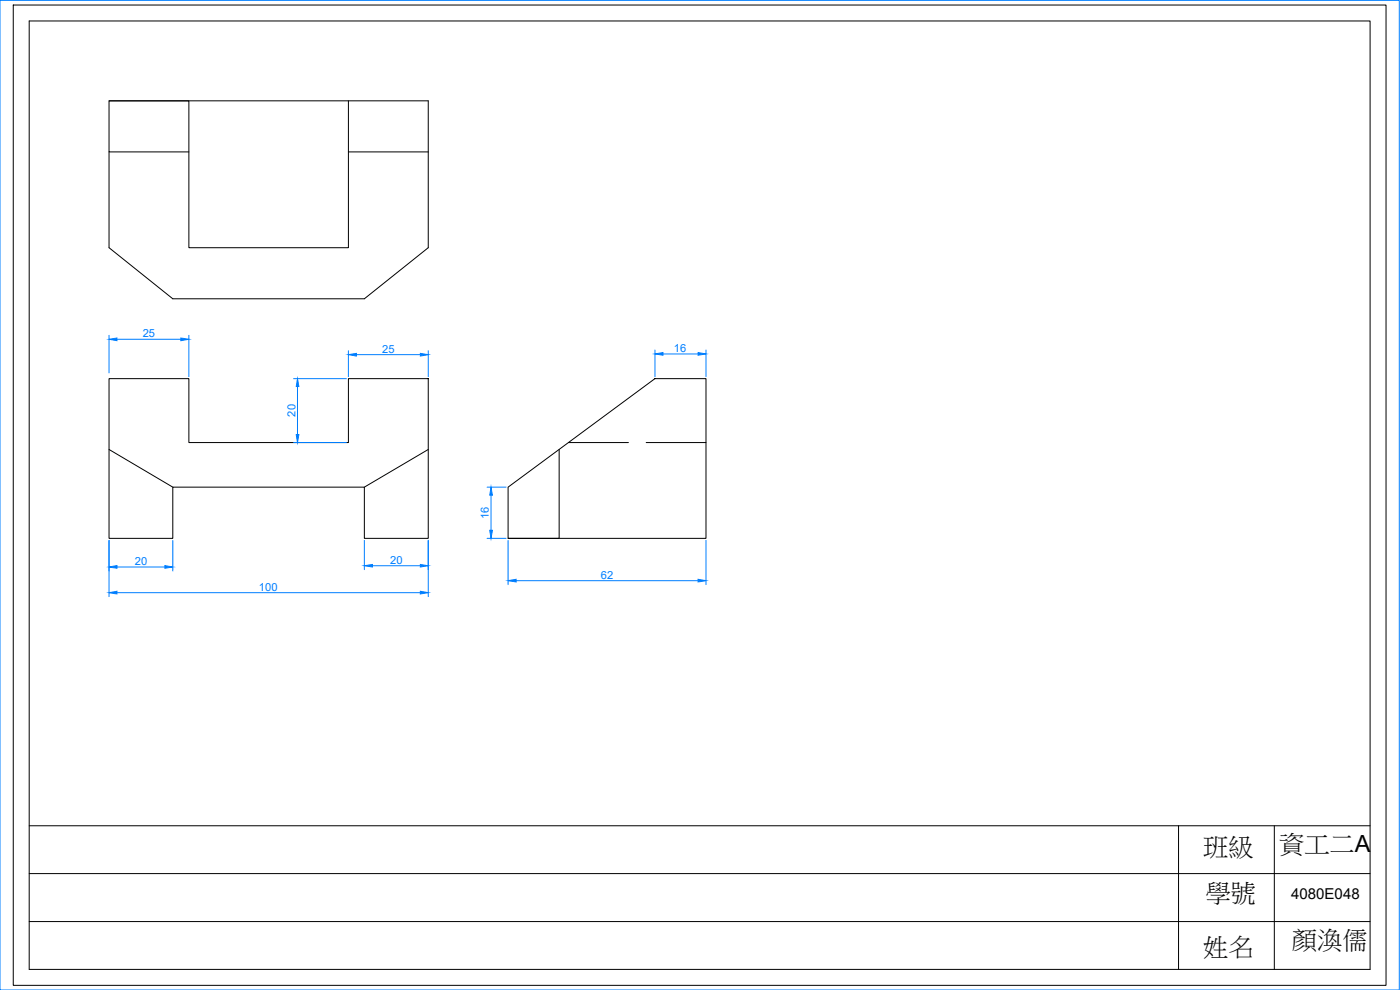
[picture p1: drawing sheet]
<svg xmlns="http://www.w3.org/2000/svg" width="420mm" height="297mm" viewBox="0 0 420 297" stroke-linecap="round" stroke-linejoin="round" font-family="sans-serif">
<!-- layer: 0 -->
<g fill="none" stroke="#000" stroke-width=".3">
<path d="M4 1.5h412v294.1h-412zM8.8 6.3h402.4v284.6h-402.4zM32.7 30.3h24v44h47.9v-44M32.7 45.6v28.7l19.2 15.3h57.4l19.2-15.3v-44h-95.8v15.3h24M104.6 45.6h23.9M32.7 113.6h24v19.2h47.9v-19.2h23.9v47.9h-19.2v-15.3h-57.4v15.3h-19.2zM32.7 134.9l19.2 11.3M128.5 134.9l-19.2 11.3M167.8 134.9v26.6h-15.3M170.6 132.8h18M193.9 132.8h18M152.5 146.2l44.1-32.6h15.3v47.9h-59.4z"/>
<path d="M8.8 247.8h402.4M353.7 247.8v43.1M382.4 247.8v43.1M8.8 276.5h402.4M8.8 262.1h402.4"/>
</g>
<g fill="none" stroke="#007fff" stroke-width=".3">
<path d="M0 .1h419.9v296.9h-419.9zM32.7 100.6v11.3M35.1 101.8h19.2M56.7 100.6v12.4M88.1 113.6h15.9M89.3 116v14.4M104.6 105.2v7.8M107 106.4h19.2M128.5 105.2v7.8M196.6 105v8M199 106.2h10.5M211.9 105v8"/>
<path d="M88.1 132.8h15.9M146.2 146.2h5.7M147.4 148.6v10.5M32.7 162.1v16.9M35.1 170.1h14.4M35.1 177.8h91.1M51.9 162.1v9.2M109.3 162.1v8.8M111.8 169.7h14.4M128.5 162.1v16.9M146.2 161.5h5.7M152.5 162.1v13.3"/>
<path d="M154.9 174.2h54.6M211.9 162.1v13.3"/>
</g>
<g fill="#007fff" stroke="#007fff" stroke-width=".3">
<path d="M104.6 106.4l2.4-.4v.8z"/>
<path d="M126.2 106l2.3 .4-2.3 .4z"/>
<path d="M32.7 101.8l2.4-.4v.8z"/>
<path d="M54.3 101.4l2.4 .4-2.4 .4z"/>
<path d="M89.3 113.6l.4 2.4h-.8z"/>
<path d="M88.9 130.4h.8l-.4 2.4z"/>
<path d="M32.7 170.1l2.4-.4v.8z"/>
<path d="M49.5 169.7l2.4 .4-2.4 .4z"/>
<path d="M109.3 169.7l2.5-.3v.7z"/>
<path d="M126.2 169.4l2.3 .3-2.3 .4z"/>
<path d="M126.2 177.4l2.3 .4-2.3 .4z"/>
<path d="M32.7 177.8l2.4-.4v.8z"/>
<path d="M152.5 174.2l2.4-.4v.8z"/>
<path d="M209.5 173.8l2.4 .4-2.4 .4z"/>
<path d="M147.4 146.2l.4 2.4h-.8z"/>
<path d="M147 159.1h.8l-.4 2.4z"/>
<path d="M196.6 106.2l2.4-.4v.8z"/>
<path d="M209.5 105.8l2.4 .4-2.4 .4z"/>
</g>
<g font-size="7.6">
<text x="361.1" y="256.4">班級</text>
<text x="383.9" y="255.6">資工二A</text>
<text x="361.9" y="270.5">學號</text>
<text x="361.1" y="286.7">姓名</text>
<text x="387.8" y="284.3">顏渙儒</text>
</g>
<text font-size="4.5" x="387.5" y="269.6">4080E048</text>
<g font-size="3.3" fill="#007fff">
<text x="42.8" y="101.2">25</text>
<text x="114.7" y="105.8">25</text>
<text x="202.3" y="105.6">16</text>
<text x="88.6" y="125" transform="rotate(-90 88.6 125)">20</text>
<text x="146.7" y="155.8" transform="rotate(-90 146.7 155.8)">16</text>
<text x="40.5" y="169.5">20</text>
<text x="117.1" y="169.1">20</text>
<text x="180.3" y="173.6">62</text>
<text x="77.7" y="177.2">100</text>
</g>
</svg>
